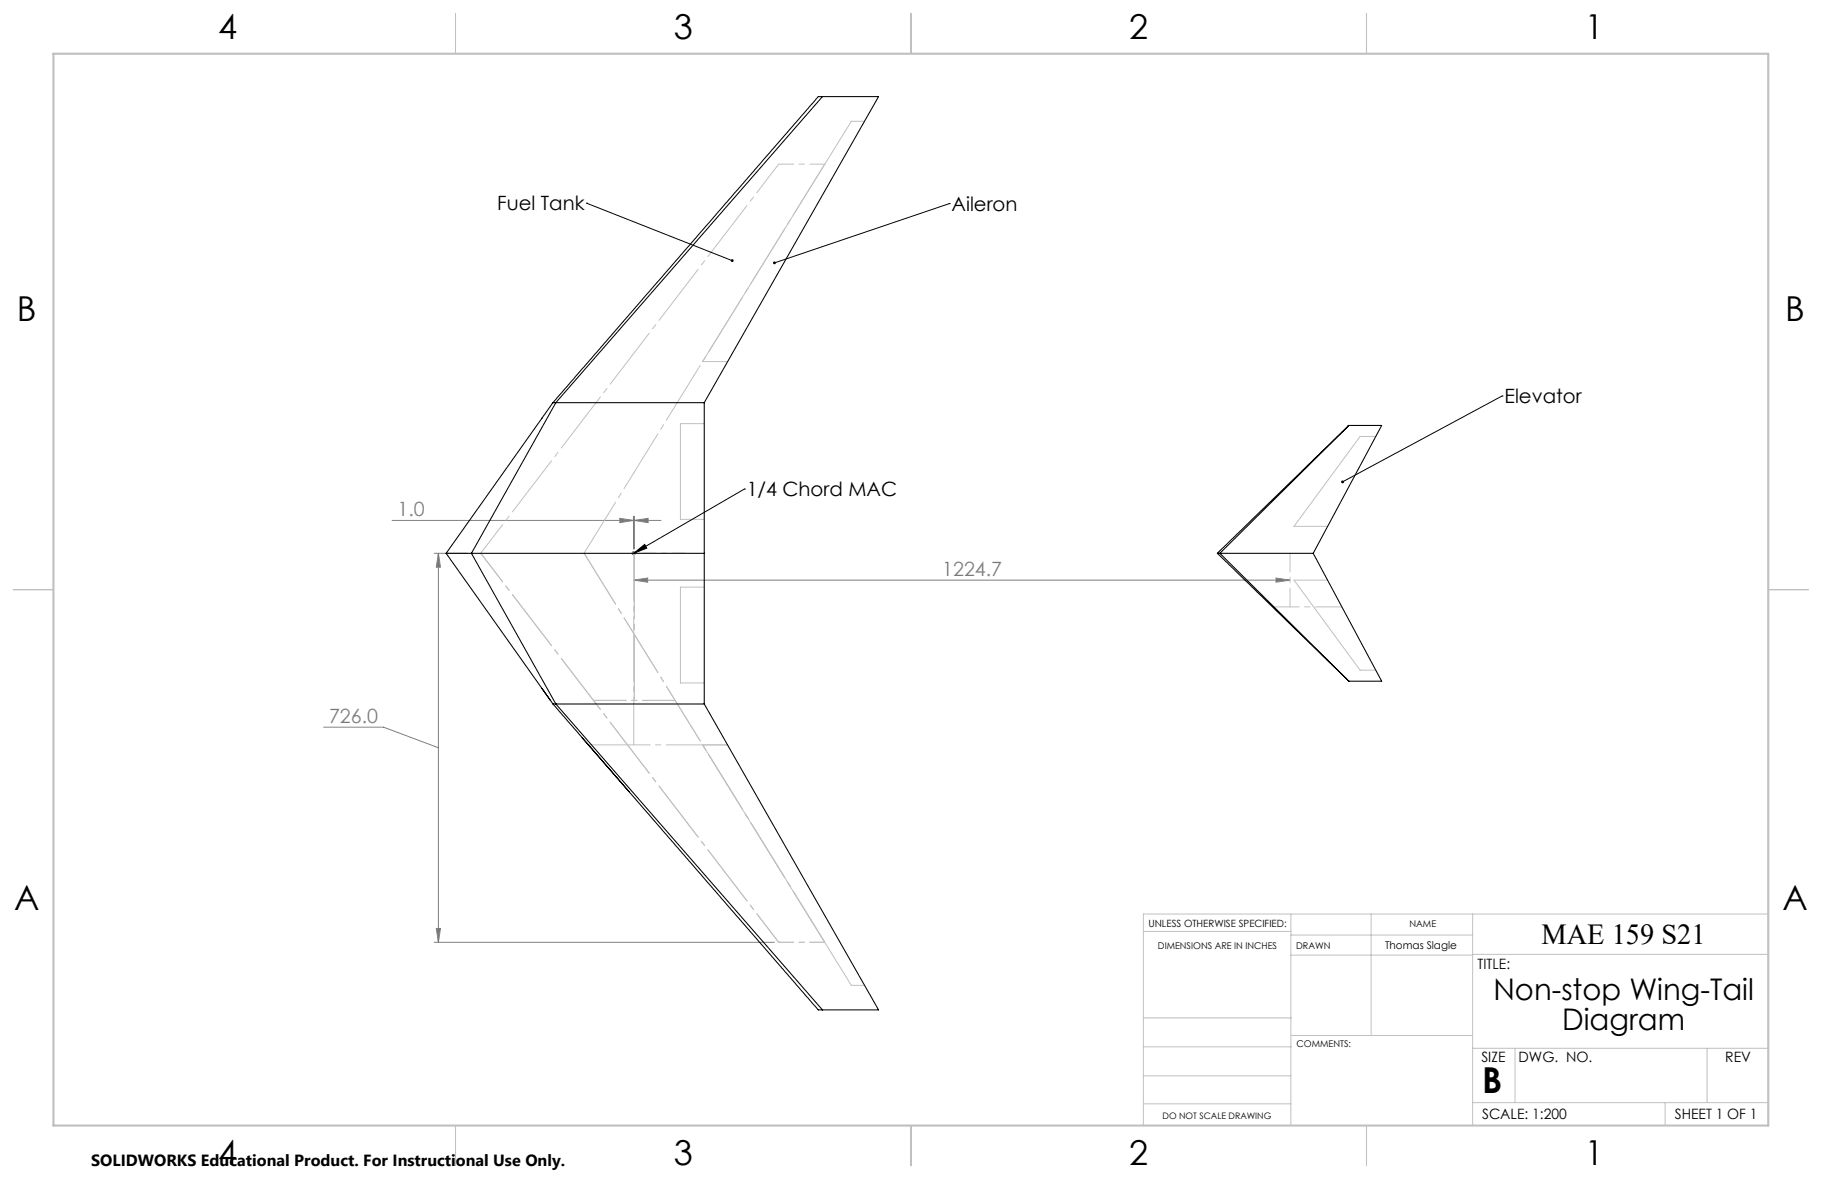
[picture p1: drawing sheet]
<svg xmlns="http://www.w3.org/2000/svg" width="432mm" height="279mm" viewBox="0 0 432 279" stroke-linecap="round" stroke-linejoin="round" font-family="sans-serif">
<g fill="none" stroke="#808080" stroke-width=".24">
<path d="M92.9 123.3h63.8M102.9 131.1h7.8M103.9 131.1v92.2M103.9 131.1l.5 3.3h-1zM146.9 122.8l3.3 .5-3.3 .6zM149.7 131.1h1M149.8 130.8l.7 .7M150.2 137.5l3.3-.5v1zM150.2 122.3v7.8M150.2 130.6v1M150.2 137.5h155.5M150.3 123.3l3.3-.5v1.1z"/>
<path d="M150.3 122.3v7.8M150.5 130.8l-.7 .7M302.4 137l3.3 .5-3.3 .5zM76.7 172.3h14.2l13 4.9M102.9 223.3h80.6M103.4 220h1l-.5 3.3z"/>
</g>
<path d="M139 48.2h.1M139 48.2l34.5 13.6M225 48.3h.1M225 48.3l-41.4 14M356 93.8h.1M356 93.8l-37.8 20.4M176.4 115.9h.1M176.4 115.9l-26.2 15.2M150.2 131.1l2.6-2.1 .5 .9z" fill="none" stroke="#000" stroke-width=".24"/>
<path d="M113.9 131.1l70.6 92.2M113.9 131.1l70.6-92.2M184.5 223.3l-70.6-92.2" fill="none" stroke="#c0c0c0" stroke-width=".24" stroke-dasharray="15.2 1.3 1.3 1.3" stroke-dashoffset="6.7"/>
<path d="M184.5 38.9h11M184.5 223.3h11M195.5 223.3h-11" fill="none" stroke="#c0c0c0" stroke-width=".24" stroke-dasharray="15.2 1.3 1.3 1.3" stroke-dashoffset="11.7"/>
<path d="M195.5 38.9l-57.1 92.2M138.4 131.1l57.1 92.2M195.5 223.3l-57.1-92.2" fill="none" stroke="#c0c0c0" stroke-width=".24" stroke-dasharray="15.2 1.3 1.3 1.3" stroke-dashoffset="1"/>
<path d="M140.6 166h19.4M160 166h-19.4" fill="none" stroke="#c0c0c0" stroke-width=".24" stroke-dasharray="15.2 1.3 1.3 1.3" stroke-dashoffset="7.5"/>
<path d="M150.3 131.1v34.9M150.3 166v-34.9" fill="none" stroke="#c0c0c0" stroke-width=".24" stroke-dasharray="15.2 1.3 1.3 1.3" stroke-dashoffset="-.3"/>
<path d="M139.5 176.5h33" fill="none" stroke="#c0c0c0" stroke-width=".24" stroke-dasharray="15.2 1.3 1.3 1.3" stroke-dashoffset=".7"/>
<path d="M150.2 176.5v-45.4" fill="none" stroke="#c0c0c0" stroke-width=".24" stroke-dasharray="15.2 1.3 1.3 1.3" stroke-dashoffset="4"/>
<path d="M301.7 143.8h16.3" fill="none" stroke="#c0c0c0" stroke-width=".24" stroke-dasharray="15.2 1.3 1.3 1.3" stroke-dashoffset="9"/>
<path d="M305.7 143.8v-12.7" fill="none" stroke="#c0c0c0" stroke-width=".24" stroke-dasharray="15.2 1.3 1.3 1.3" stroke-dashoffset="10.8"/>
<path d="M152.4 131.1h9.9" fill="none" stroke="#c0c0c0" stroke-width=".24" stroke-dasharray="15.2 1.3 1.3 1.3" stroke-dashoffset="12.2"/>
<g fill="none" stroke="#c0c0c0" stroke-width=".24">
<path d="M204.9 28.8h-3.1l-35.3 56.9h5.9M166.9 100.4h-5.6v22.7h5.6M326 103.4h-3.7l-15.6 21.3h7.8M166.9 139.1h-5.6v22.8h5.6M314.5 137.5h-7.8l15.6 21.3h3.7M172.4 176.5h-5.9l35.3 57h3.1M305.9 216.6v50.1M324.9 216.6v28.8M349 216.6v50.1M419.1 216.6h-148.1v50.1M271 220.7h34.9M305.9 226.3h43.1"/>
<path d="M305.9 221.6h43.1M349 226.2h70.1M271 255h34.9M271 248.1h35M271 241.2h35M306 245.4h43M349 248.4h70.1M359.1 248.4v12.9M404.6 248.4v12.9M271 261.6h34.9M349 261.3h70.1M394.6 261.3v5.4"/>
</g>
<path d="M108 3.2v9.5M215.9 3.2v9.5M323.8 3.2v9.5M3.1 139.7h9.6M419.1 139.7h9.5M108 266.7v9.6M215.9 266.7v9.6M323.8 266.7v9.6" fill="none" stroke="#c0c0c0" stroke-width=".25"/>
<path d="M12.7 12.7h406.4v254h-406.4z" fill="none" stroke="#c0c0c0" stroke-width=".5"/>
<g fill="#808080">
<path d="M103.9 131.1l.5 3.3h-1zM103.4 220h1l-.5 3.3z"/>
<path d="M146.9 122.8l3.3 .5-3.3 .6zM150.3 123.3l3.3-.5v1.1zM150.2 137.5l3.3-.5v1zM302.4 137l3.3 .5-3.3 .5z"/>
</g>
<path d="M150.2 131.1l2.6-2.1 .5 .9zM183.3 62.1l-.1 .3 .4-.1-.4 .1a.34 .34 0 0 0 .5 .2 .34 .34 0 0 0 .1-.6 .34 .34 0 0 0-.5 .1zM317.9 113.9v.5l.3-.2-.3 .2a.35 .35 0 0 0 .5 .1 .35 .35 0 0 0 0-.6 .35 .35 0 0 0-.5 0zM173.2 61.6l.2 .5 .4-.2-.3-.1 .3 .1-.1-.4z" fill="#000"/>
<g fill="none" stroke="#000" stroke-width=".25">
<path d="M194.9 22.9h-1l-.3 .3-62.5 72.2M194.9 22.9h13.3l-41.3 72.5M194.9 22.9l-63.2 72.5M131.1 95.4l-25.4 35.7M131.1 95.4h.6M131.7 95.4h35.2M131.7 95.4l-20 35.7M166.9 95.4v71.4M319.7 100.8l-31.2 30.3M319.7 100.8h7.7l-16.2 30.3M319.7 100.8l-30.6 30.3M105.7 131.1h6"/>
<path d="M105.7 131.1l24.7 34.7M111.7 131.1h55.2M111.7 131.1l20 35.7M288.5 131.1l31.2 30.3M288.5 131.1h.6M289.1 131.1h22.1M289.1 131.1l30.6 30.3M311.2 131.1l16.2 30.3h-7.7M128.4 163.1l2.7 3.7M131.1 166.8l61.4 70.9 1.4 1.6h1M131.1 166.8h.6M131.7 166.8h35.2"/>
<path d="M131.7 166.8l63.2 72.5M138 174.8l11.1 12.8M166.9 166.8l41.3 72.5h-13.3"/>
</g>
<text font-size="8.5" x="351.3" y="259">B</text>
<g font-size="8.1">
<text x="51.7" y="9.3">4</text>
<text x="159.7" y="9.3">3</text>
<text x="267.6" y="9.3">2</text>
<text x="375.6" y="9.3">1</text>
<text x="4" y="76">B</text>
<text x="423.1" y="76">B</text>
<text x="3.3" y="215.7">A</text>
<text x="422.4" y="215.7">A</text>
<text x="51.7" y="276">4</text>
<text x="159.7" y="276">3</text>
<text x="267.6" y="276">2</text>
<text x="375.6" y="276">1</text>
</g>
<g font-size="7.1">
<text x="353.9" y="236.9">Non-stop Wing-Tail</text>
<text x="370.2" y="244">Diagram</text>
</g>
<text font-size="6.9" x="365.3" y="223.6">MAE 159 S21</text>
<g font-size="4.7">
<text x="117.8" y="49.9">Fuel Tank</text>
<text x="225.5" y="50">Aileron</text>
<text x="356.6" y="95.6">Elevator</text>
<text x="177" y="117.6">1/4 Chord MAC</text>
</g>
<g font-size="4.7" fill="#808080">
<text x="94.2" y="122.3">1.0</text>
<text x="223.3" y="136.4">1224.7</text>
<text x="78" y="171.3">726.0</text>
</g>
<text font-size="3.8" x="21.6" y="276.3">SOLIDWORKS Educational Product. For Instructional Use Only.</text>
<g font-size="3.4">
<text x="350.2" y="229.5">TITLE:</text>
<text x="351.1" y="251.6">SIZE</text>
<text x="359.9" y="251.6">DWG. NO.</text>
<text x="408.9" y="251.7">REV</text>
<text x="351.2" y="265.2">SCALE: 1:200</text>
<text x="396.9" y="265.2">SHEET 1 OF 1</text>
</g>
<text font-size="2.5" x="328.3" y="224.9">Thomas Slagle</text>
<text font-size="2.4" x="272.2" y="219.7">UNLESS OTHERWISE SPECIFIED:</text>
<g font-size="2.2">
<text x="334" y="219.7">NAME</text>
<text x="274.4" y="224.9">DIMENSIONS ARE IN INCHES</text>
<text x="307.2" y="224.9">DRAWN</text>
<text x="307.3" y="248.1">COMMENTS:</text>
</g>
<text font-size="2.1" x="275.5" y="265.1">DO NOT SCALE DRAWING</text>
</svg>
